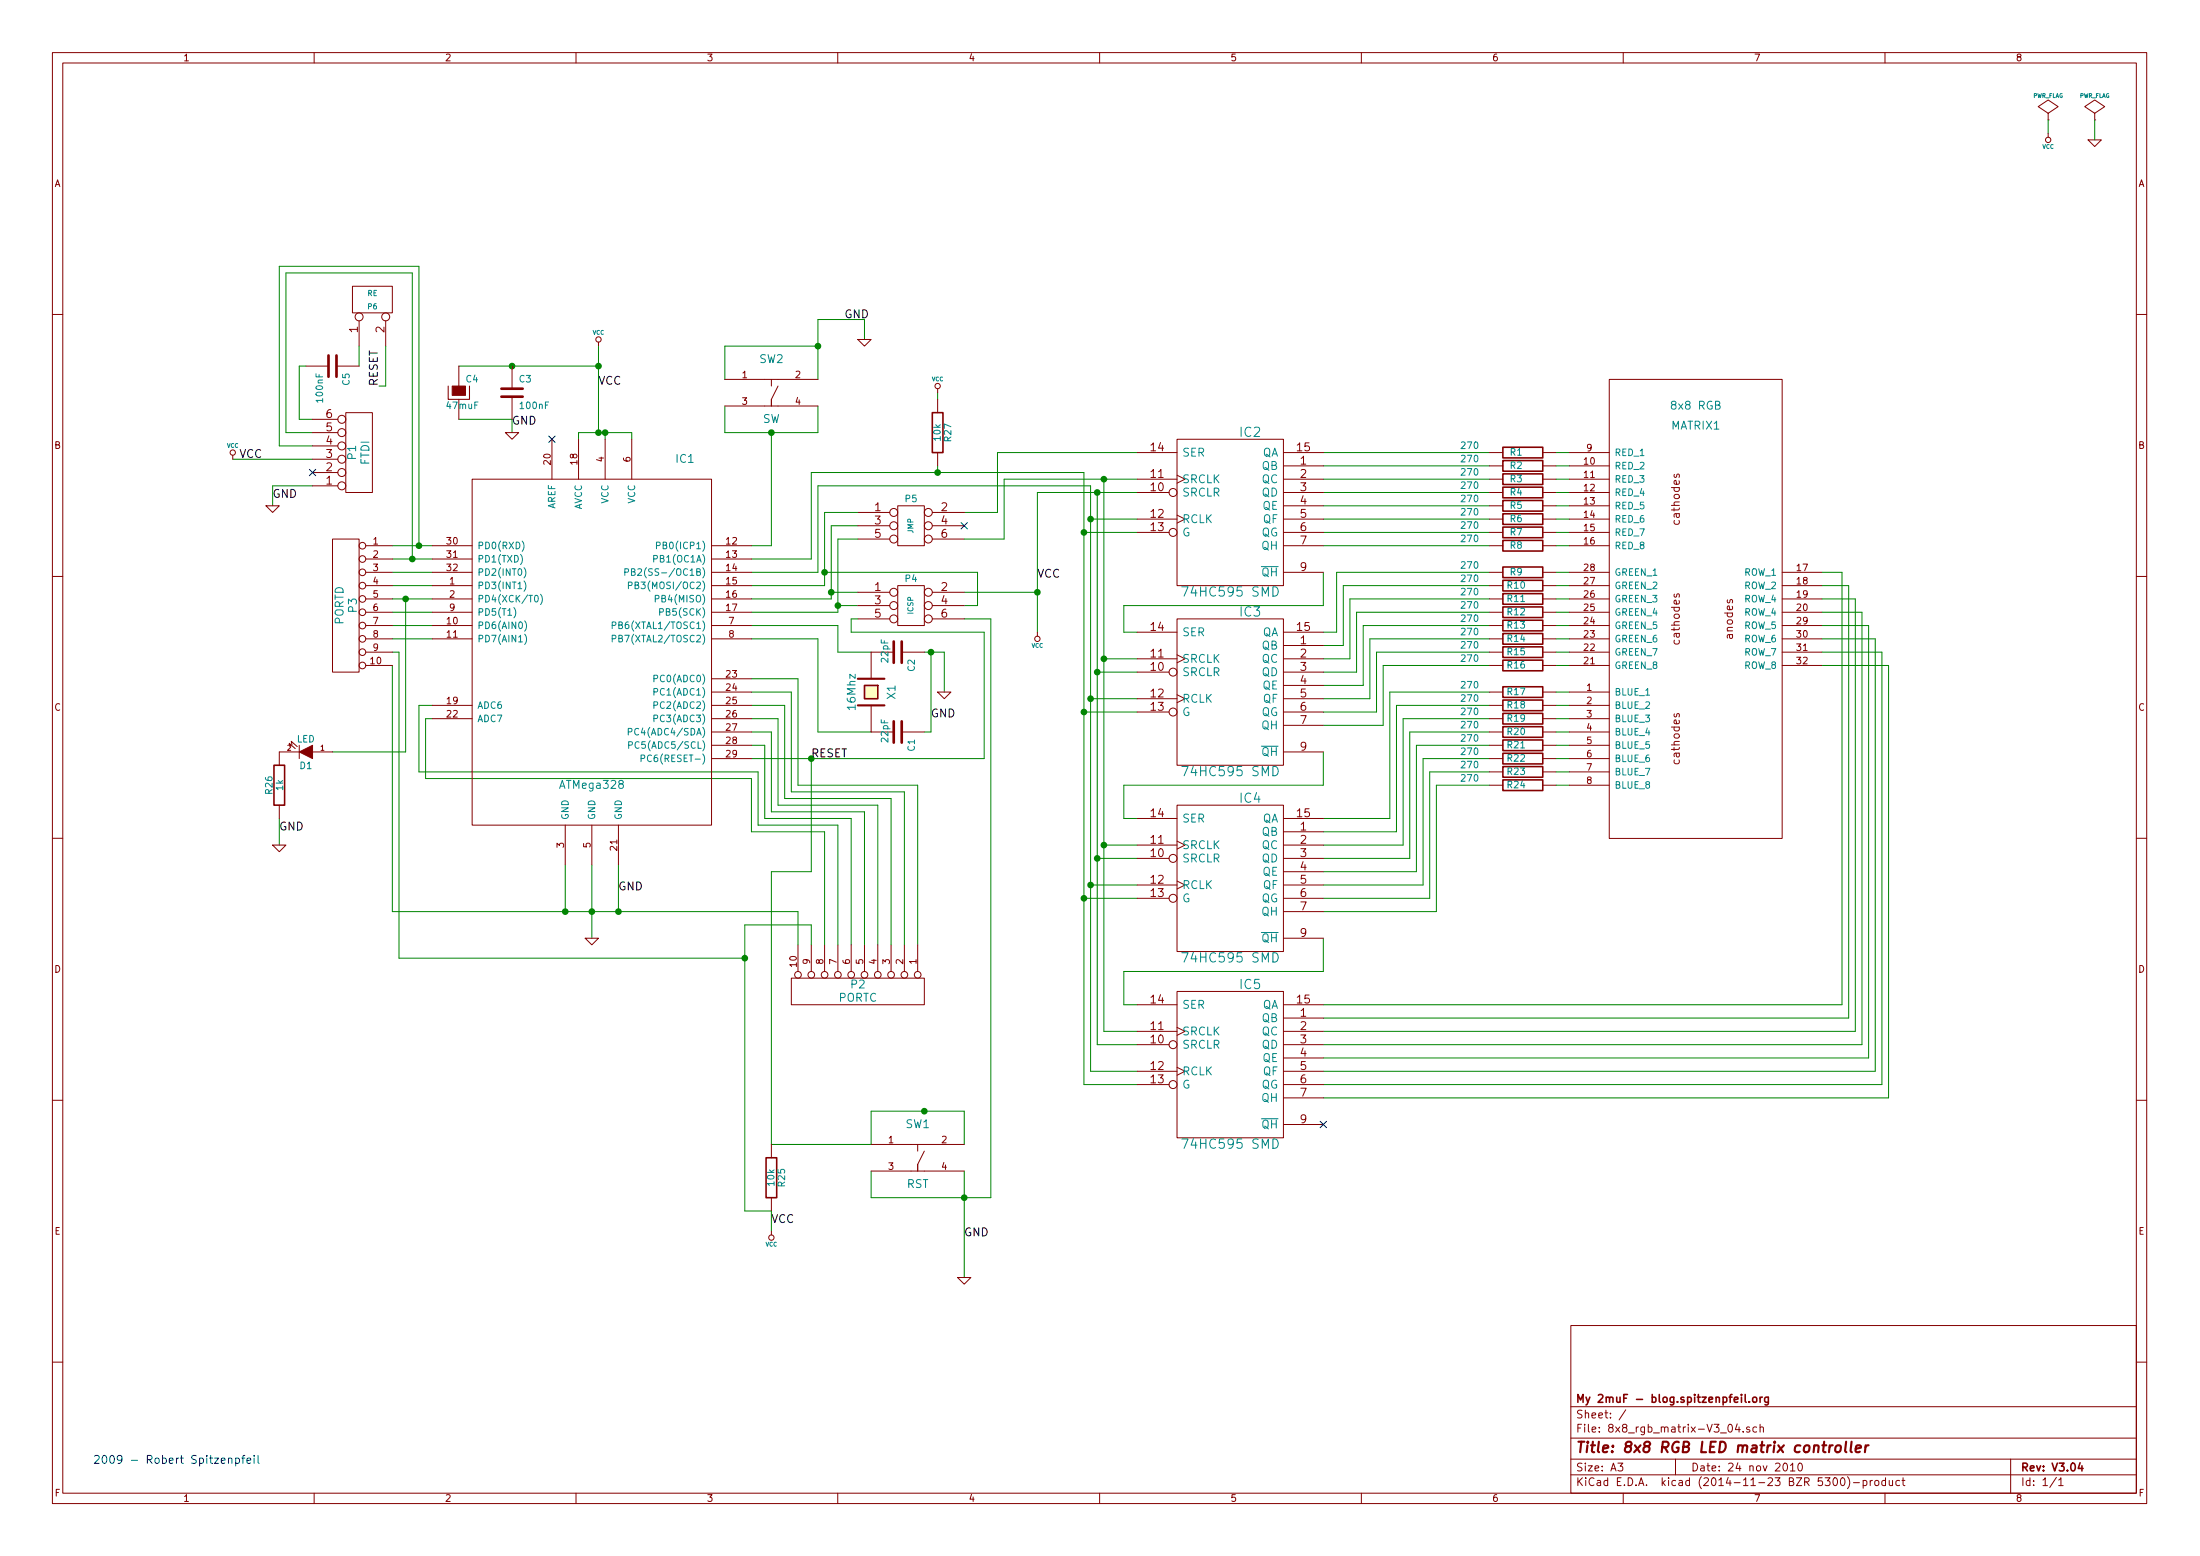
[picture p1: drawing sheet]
EESchema Schematic File Version 2
LIBS:my_parts
LIBS:atmega8_168_328_DIP
LIBS:atmega8_168_328_TQFP
LIBS:power
LIBS:ref-packages
LIBS:device
LIBS:conn
LIBS:linear
LIBS:regul
LIBS:74xx
LIBS:cmos4000
LIBS:adc-dac
LIBS:memory
LIBS:xilinx
LIBS:special
LIBS:microcontrollers
LIBS:dsp
LIBS:microchip
LIBS:analog_switches
LIBS:motorola
LIBS:texas
LIBS:intel
LIBS:audio
LIBS:interface
LIBS:digital-audio
LIBS:philips
LIBS:display
LIBS:cypress
LIBS:siliconi
LIBS:contrib
LIBS:valves
LIBS:8x8_rgb_matrix-V3_04-cache
EELAYER 25 0
EELAYER END
$Descr A3 16535 11693
encoding utf-8
Sheet 1 1
Title "8x8 RGB LED matrix controller"
Date "24 nov 2010"
Rev "V3.04"
Comp "My 2muF - blog.spitzenpfeil.org"
Comment1 ""
Comment2 ""
Comment3 ""
Comment4 ""
$EndDescr
Connection ~ 7050 3550
Wire Wire Line
	7050 3500 7050 3550
Wire Wire Line
	6250 4450 6450 4450
Wire Wire Line
	2100 2000 2100 3350
Wire Wire Line
	2100 2000 3150 2000
Wire Wire Line
	3150 2000 3150 4100
Wire Wire Line
	2900 2600 2900 2900
Wire Wire Line
	2900 2900 2850 2900
Wire Wire Line
	2700 2750 2700 2600
Wire Wire Line
	2350 3150 2250 3150
Wire Wire Line
	6550 5500 6150 5500
Wire Wire Line
	6150 5500 6150 4800
Wire Wire Line
	6150 4800 5650 4800
Wire Wire Line
	5650 5700 7400 5700
Wire Wire Line
	7400 5700 7400 4750
Wire Wire Line
	7400 4750 6400 4750
Wire Wire Line
	7100 5200 7100 4900
Wire Wire Line
	7100 4900 6950 4900
Connection ~ 5600 7200
Wire Wire Line
	5600 7200 3000 7200
Wire Wire Line
	3000 7200 3000 4900
Wire Wire Line
	3000 4900 2950 4900
Wire Wire Line
	6300 7100 6300 6200
Wire Wire Line
	6300 6200 5700 6200
Wire Wire Line
	5700 6200 5700 5800
Wire Wire Line
	5700 5800 3150 5800
Wire Wire Line
	6100 7100 6100 6950
Wire Wire Line
	6100 6950 5600 6950
Wire Wire Line
	5650 5600 5750 5600
Wire Wire Line
	5750 5600 5750 6150
Wire Wire Line
	5750 6150 6400 6150
Wire Wire Line
	6400 6150 6400 7100
Wire Wire Line
	6600 7100 6600 6050
Wire Wire Line
	6600 6050 5850 6050
Wire Wire Line
	5850 6050 5850 5400
Wire Wire Line
	5850 5400 5650 5400
Wire Wire Line
	6800 7100 6800 5950
Wire Wire Line
	6800 5950 5950 5950
Wire Wire Line
	5950 5950 5950 5200
Wire Wire Line
	5950 5200 5650 5200
Wire Wire Line
	6400 4750 6400 4650
Wire Wire Line
	4450 7050 4450 6500
Connection ~ 6150 2600
Wire Wire Line
	6150 2400 6500 2400
Wire Wire Line
	6150 2400 6150 2850
Wire Wire Line
	6150 3050 6150 3250
Wire Wire Line
	6150 3250 5450 3250
Wire Wire Line
	5450 3250 5450 3050
Wire Wire Line
	6500 2400 6500 2550
Wire Wire Line
	7250 4550 7350 4550
Wire Wire Line
	7350 4550 7350 4300
Connection ~ 6200 4300
Wire Wire Line
	7350 4300 6200 4300
Wire Wire Line
	8550 3400 7500 3400
Wire Wire Line
	7500 3400 7500 3850
Wire Wire Line
	7500 3850 7250 3850
Wire Wire Line
	8200 3900 8550 3900
Wire Wire Line
	6400 4650 6450 4650
Wire Wire Line
	5650 4500 6250 4500
Wire Wire Line
	7450 9000 6550 9000
Wire Wire Line
	7450 9000 7450 4650
Wire Wire Line
	7450 4650 7250 4650
Wire Wire Line
	3200 5400 3200 5850
Wire Wire Line
	6550 8600 5800 8600
Wire Wire Line
	3250 5300 3150 5300
Connection ~ 3050 4500
Wire Wire Line
	2500 5650 3050 5650
Wire Wire Line
	3050 5650 3050 4500
Wire Wire Line
	2950 4800 3250 4800
Wire Wire Line
	2950 4600 3250 4600
Wire Wire Line
	2950 4400 3250 4400
Connection ~ 3100 4200
Wire Wire Line
	2950 4200 3250 4200
Wire Wire Line
	6550 9000 6550 8800
Wire Wire Line
	2100 3350 2350 3350
Wire Wire Line
	2350 3650 2050 3650
Wire Wire Line
	2050 3650 2050 3800
Connection ~ 8150 4000
Wire Wire Line
	2100 6150 2100 6350
Wire Wire Line
	3450 3150 3850 3150
Wire Wire Line
	5800 9250 5800 9100
Wire Wire Line
	3850 3150 3850 3250
Wire Wire Line
	4650 6850 4650 6500
Connection ~ 4500 3250
Wire Wire Line
	4350 3250 4750 3250
Wire Wire Line
	4350 3250 4350 3300
Connection ~ 8300 3600
Wire Wire Line
	8550 6650 8200 6650
Connection ~ 8300 6350
Wire Wire Line
	8300 6350 8550 6350
Wire Wire Line
	8200 5250 8550 5250
Connection ~ 8300 4950
Wire Wire Line
	8550 4950 8300 4950
Wire Wire Line
	13700 5000 14200 5000
Wire Wire Line
	14200 5000 14200 8250
Wire Wire Line
	14200 8250 9950 8250
Wire Wire Line
	13700 4800 14100 4800
Wire Wire Line
	14100 4800 14100 8050
Wire Wire Line
	14100 8050 9950 8050
Wire Wire Line
	13700 4600 14000 4600
Wire Wire Line
	14000 4600 14000 7850
Wire Wire Line
	14000 7850 9950 7850
Wire Wire Line
	13700 4400 13900 4400
Wire Wire Line
	13900 4400 13900 7650
Wire Wire Line
	13900 7650 9950 7650
Wire Wire Line
	11200 4100 9950 4100
Wire Wire Line
	11200 3900 9950 3900
Wire Wire Line
	11200 3700 9950 3700
Wire Wire Line
	11200 3500 9950 3500
Wire Wire Line
	11200 4300 10050 4300
Wire Wire Line
	11200 4500 10150 4500
Wire Wire Line
	11200 4700 10250 4700
Wire Wire Line
	11200 4900 10350 4900
Wire Wire Line
	11200 5900 10800 5900
Wire Wire Line
	11200 5700 10700 5700
Wire Wire Line
	11200 5500 10600 5500
Wire Wire Line
	11200 5300 10500 5300
Wire Wire Line
	11800 5900 11700 5900
Wire Wire Line
	11800 5700 11700 5700
Wire Wire Line
	11800 5500 11700 5500
Wire Wire Line
	11800 5300 11700 5300
Wire Wire Line
	11700 5000 11800 5000
Wire Wire Line
	11700 4800 11800 4800
Wire Wire Line
	11800 4600 11700 4600
Wire Wire Line
	11800 4400 11700 4400
Wire Wire Line
	11800 4100 11700 4100
Wire Wire Line
	11800 3900 11700 3900
Wire Wire Line
	11800 3700 11700 3700
Wire Wire Line
	11800 3500 11700 3500
Connection ~ 8150 6750
Wire Wire Line
	8550 8150 8150 8150
Connection ~ 8200 6650
Wire Wire Line
	8250 3700 8250 7850
Wire Wire Line
	8250 7850 8550 7850
Wire Wire Line
	8550 7550 8450 7550
Wire Wire Line
	8450 7550 8450 7300
Wire Wire Line
	8450 7300 9950 7300
Wire Wire Line
	9950 7300 9950 7050
Wire Wire Line
	10750 6750 10750 5800
Wire Wire Line
	10750 6750 9950 6750
Wire Wire Line
	10650 6550 10650 5600
Wire Wire Line
	10650 6550 9950 6550
Wire Wire Line
	10550 6350 10550 5400
Wire Wire Line
	10550 6350 9950 6350
Wire Wire Line
	10450 6150 10450 5200
Wire Wire Line
	10450 6150 9950 6150
Wire Wire Line
	10400 5450 10400 5000
Wire Wire Line
	10400 5450 9950 5450
Wire Wire Line
	10350 4900 10350 5350
Wire Wire Line
	10350 5350 9950 5350
Wire Wire Line
	10250 4700 10250 5150
Wire Wire Line
	10250 5150 9950 5150
Wire Wire Line
	10150 4500 10150 4950
Wire Wire Line
	10150 4950 9950 4950
Wire Wire Line
	10050 4300 10050 4750
Wire Wire Line
	10050 4750 9950 4750
Wire Wire Line
	9950 4300 9950 4550
Wire Wire Line
	9950 4550 8450 4550
Wire Wire Line
	8450 4550 8450 4750
Wire Wire Line
	8450 4750 8550 4750
Wire Wire Line
	9950 4850 10100 4850
Wire Wire Line
	10100 4850 10100 4400
Wire Wire Line
	9950 5050 10200 5050
Wire Wire Line
	10200 5050 10200 4600
Wire Wire Line
	9950 5250 10300 5250
Wire Wire Line
	10300 5250 10300 4800
Wire Wire Line
	9950 5650 9950 5900
Wire Wire Line
	9950 5900 8450 5900
Wire Wire Line
	8450 5900 8450 6150
Wire Wire Line
	8450 6150 8550 6150
Wire Wire Line
	9950 6250 10500 6250
Wire Wire Line
	10500 6250 10500 5300
Wire Wire Line
	9950 6450 10600 6450
Wire Wire Line
	10600 6450 10600 5500
Wire Wire Line
	9950 6650 10700 6650
Wire Wire Line
	10700 6650 10700 5700
Wire Wire Line
	9950 6850 10800 6850
Wire Wire Line
	10800 6850 10800 5900
Wire Wire Line
	8300 3600 8300 7750
Wire Wire Line
	8300 7750 8550 7750
Wire Wire Line
	8550 8050 8200 8050
Connection ~ 8200 5250
Connection ~ 8150 5350
Wire Wire Line
	11700 3400 11800 3400
Wire Wire Line
	11700 3600 11800 3600
Wire Wire Line
	11700 3800 11800 3800
Wire Wire Line
	11700 4000 11800 4000
Wire Wire Line
	11700 4300 11800 4300
Wire Wire Line
	11700 4500 11800 4500
Wire Wire Line
	11700 4700 11800 4700
Wire Wire Line
	11800 4900 11700 4900
Wire Wire Line
	11700 5200 11800 5200
Wire Wire Line
	11700 5400 11800 5400
Wire Wire Line
	11700 5600 11800 5600
Wire Wire Line
	11700 5800 11800 5800
Wire Wire Line
	10450 5200 11200 5200
Wire Wire Line
	10550 5400 11200 5400
Wire Wire Line
	10650 5600 11200 5600
Wire Wire Line
	10750 5800 11200 5800
Wire Wire Line
	10400 5000 11200 5000
Wire Wire Line
	10300 4800 11200 4800
Wire Wire Line
	10200 4600 11200 4600
Wire Wire Line
	10100 4400 11200 4400
Wire Wire Line
	9950 3400 11200 3400
Wire Wire Line
	9950 3600 11200 3600
Wire Wire Line
	9950 3800 11200 3800
Wire Wire Line
	9950 4000 11200 4000
Wire Wire Line
	9950 7550 13850 7550
Wire Wire Line
	13850 7550 13850 4300
Wire Wire Line
	13850 4300 13700 4300
Wire Wire Line
	9950 7750 13950 7750
Wire Wire Line
	13950 7750 13950 4500
Wire Wire Line
	13950 4500 13700 4500
Wire Wire Line
	9950 7950 14050 7950
Wire Wire Line
	14050 7950 14050 4700
Wire Wire Line
	14050 4700 13700 4700
Wire Wire Line
	9950 8150 14150 8150
Wire Wire Line
	14150 8150 14150 4900
Wire Wire Line
	14150 4900 13700 4900
Wire Wire Line
	8250 5050 8550 5050
Connection ~ 8250 5050
Wire Wire Line
	8150 5350 8550 5350
Wire Wire Line
	8550 6450 8250 6450
Connection ~ 8250 6450
Wire Wire Line
	8550 6750 8150 6750
Wire Wire Line
	4500 3250 4500 2600
Wire Wire Line
	4750 3250 4750 3300
Wire Wire Line
	4250 6500 4250 6850
Connection ~ 4500 2750
Connection ~ 3850 2750
Wire Wire Line
	3450 2750 4500 2750
Connection ~ 8200 3900
Wire Wire Line
	8550 3700 7800 3700
Wire Wire Line
	7800 3700 7800 4750
Connection ~ 8250 3700
Wire Wire Line
	2350 3450 1750 3450
Wire Wire Line
	2350 3250 2150 3250
Wire Wire Line
	6550 8600 6550 8350
Wire Wire Line
	6550 8350 7250 8350
Wire Wire Line
	7250 8350 7250 8600
Wire Wire Line
	7250 8800 7250 9600
Connection ~ 7250 9000
Wire Wire Line
	4550 3300 4550 3250
Connection ~ 4550 3250
Wire Wire Line
	2950 4100 3250 4100
Connection ~ 3150 4100
Wire Wire Line
	2950 4300 3250 4300
Wire Wire Line
	2950 4500 3250 4500
Wire Wire Line
	2950 4700 3250 4700
Wire Wire Line
	3200 5400 3250 5400
Wire Wire Line
	3150 5300 3150 5800
Wire Wire Line
	7250 4450 7800 4450
Connection ~ 7800 4450
Connection ~ 6950 8350
Wire Wire Line
	5650 4400 6200 4400
Wire Wire Line
	6200 4400 6200 3850
Wire Wire Line
	6200 3850 6450 3850
Wire Wire Line
	5650 4600 6300 4600
Wire Wire Line
	6300 4600 6300 4050
Wire Wire Line
	6300 4050 6450 4050
Wire Wire Line
	5650 4300 6150 4300
Wire Wire Line
	6150 4300 6150 3650
Wire Wire Line
	6150 3650 8200 3650
Wire Wire Line
	8200 3650 8200 8050
Wire Wire Line
	8150 4000 8550 4000
Wire Wire Line
	7250 4050 7550 4050
Wire Wire Line
	7550 4050 7550 3600
Wire Wire Line
	7550 3600 8550 3600
Wire Wire Line
	8150 3550 6100 3550
Wire Wire Line
	8150 8150 8150 3550
Wire Wire Line
	6450 4550 6300 4550
Connection ~ 6300 4550
Wire Wire Line
	5650 4200 6100 4200
Wire Wire Line
	6100 4200 6100 3550
Wire Wire Line
	5450 2850 5450 2600
Wire Wire Line
	5450 2600 6150 2600
Wire Wire Line
	5800 3250 5800 4100
Wire Wire Line
	5800 4100 5650 4100
Connection ~ 5800 3250
Wire Wire Line
	2950 5000 2950 6850
Connection ~ 4450 6850
Connection ~ 4250 6850
Wire Wire Line
	5800 9100 5600 9100
Wire Wire Line
	5650 5100 6000 5100
Wire Wire Line
	6000 5100 6000 5900
Wire Wire Line
	6000 5900 6900 5900
Wire Wire Line
	6900 5900 6900 7100
Wire Wire Line
	6700 7100 6700 6000
Wire Wire Line
	6700 6000 5900 6000
Wire Wire Line
	5900 6000 5900 5300
Wire Wire Line
	5900 5300 5650 5300
Wire Wire Line
	5650 5500 5800 5500
Wire Wire Line
	5800 5500 5800 6100
Wire Wire Line
	5800 6100 6500 6100
Wire Wire Line
	6500 6100 6500 7100
Wire Wire Line
	2950 6850 6000 6850
Wire Wire Line
	6000 6850 6000 7100
Connection ~ 4650 6850
Wire Wire Line
	5600 9100 5600 6950
Wire Wire Line
	3200 5850 5650 5850
Wire Wire Line
	5650 5850 5650 6250
Wire Wire Line
	5650 6250 6200 6250
Wire Wire Line
	6200 6250 6200 7100
Wire Wire Line
	7000 4900 7000 5500
Wire Wire Line
	7000 5500 6950 5500
Connection ~ 7000 4900
Wire Wire Line
	6550 4900 6300 4900
Wire Wire Line
	6300 4900 6300 4700
Wire Wire Line
	6300 4700 5650 4700
Wire Wire Line
	6100 5700 6100 6550
Connection ~ 6100 5700
Wire Wire Line
	6100 6550 5800 6550
Wire Wire Line
	5800 6550 5800 8600
Wire Wire Line
	2250 3150 2250 2750
Wire Wire Line
	2250 2750 2300 2750
Wire Wire Line
	2150 3250 2150 2050
Wire Wire Line
	2150 2050 3100 2050
Wire Wire Line
	3100 2050 3100 4200
Wire Wire Line
	6250 4500 6250 3950
Wire Wire Line
	6250 3950 6450 3950
Connection ~ 6250 4450
Wire Wire Line
	7050 3000 7050 2950
$Comp
L VCC #PWR01
U 1 1
P 7050 2950
F 0 "#PWR01" H 7050 3050 30  0001 C CNN
F 1 "VCC" H 7050 3050 30  0000 C CNN
F 2 "" H 7050 2950 60  0001 C CNN
F 3 "" H 7050 2950 60  0001 C CNN
	1    7050 2950
	1    0    0    -1  
$EndComp
$Comp
L R R27
U 1 1
P 7050 3250
F 0 "R27" V 7130 3250 50  0000 C CNN
F 1 "10k" V 7050 3250 50  0000 C CNN
F 2 "" H 7050 3250 60  0001 C CNN
F 3 "" H 7050 3250 60  0001 C CNN
	1    7050 3250
	1    0    0    -1  
$EndComp
$Comp
L CONN_2 P6
U 1 1
P 2800 2250
F 0 "P6" V 2750 2250 40  0000 C CNN
F 1 "RE" V 2850 2250 40  0000 C CNN
F 2 "" H 2800 2250 60  0001 C CNN
F 3 "" H 2800 2250 60  0001 C CNN
	1    2800 2250
	0    -1   -1   0   
$EndComp
$Comp
L C C5
U 1 1
P 2500 2750
F 0 "C5" H 2550 2850 50  0000 L CNN
F 1 "100nF" H 2550 2650 50  0000 L CNN
F 2 "" H 2500 2750 60  0001 C CNN
F 3 "" H 2500 2750 60  0001 C CNN
	1    2500 2750
	0    1    1    0   
$EndComp
Text Label 2850 2900 1    60   ~ 0
RESET
Text Label 6100 5700 0    60   ~ 0
RESET
Text Label 7000 5400 0    60   ~ 0
GND
$Comp
L GND #PWR02
U 1 1
P 7100 5200
F 0 "#PWR02" H 7100 5200 30  0001 C CNN
F 1 "GND" H 7100 5130 30  0001 C CNN
F 2 "" H 7100 5200 60  0001 C CNN
F 3 "" H 7100 5200 60  0001 C CNN
	1    7100 5200
	1    0    0    -1  
$EndComp
$Comp
L C C1
U 1 1
P 6750 5500
F 0 "C1" H 6800 5600 50  0000 L CNN
F 1 "22pF" H 6650 5400 50  0000 L CNN
F 2 "" H 6750 5500 60  0001 C CNN
F 3 "" H 6750 5500 60  0001 C CNN
	1    6750 5500
	0    1    1    0   
$EndComp
$Comp
L C C2
U 1 1
P 6750 4900
F 0 "C2" H 6800 5000 50  0000 L CNN
F 1 "22pF" H 6650 4800 50  0000 L CNN
F 2 "" H 6750 4900 60  0001 C CNN
F 3 "" H 6750 4900 60  0001 C CNN
	1    6750 4900
	0    1    1    0   
$EndComp
$Comp
L CRYSTAL X1
U 1 1
P 6550 5200
F 0 "X1" H 6550 5350 60  0000 C CNN
F 1 "16Mhz" H 6550 5050 60  0000 C CNN
F 2 "" H 6550 5200 60  0001 C CNN
F 3 "" H 6550 5200 60  0001 C CNN
	1    6550 5200
	0    1    1    0   
$EndComp
$Comp
L ATMEGA8_168_328_TQFP IC1
U 1 1
P 4450 4850
F 0 "IC1" H 5150 6250 60  0000 C CNN
F 1 "ATMega328" H 4450 3800 60  0000 C CNN
F 2 "" H 4450 4850 60  0001 C CNN
F 3 "" H 4450 4850 60  0001 C CNN
	1    4450 4850
	1    0    0    -1  
$EndComp
$Comp
L CONN_10 P2
U 1 1
P 6450 7450
F 0 "P2" V 6400 7450 60  0000 C CNN
F 1 "PORTC" V 6500 7450 60  0000 C CNN
F 2 "" H 6450 7450 60  0001 C CNN
F 3 "" H 6450 7450 60  0001 C CNN
	1    6450 7450
	0    1    1    0   
$EndComp
$Comp
L CONN_10 P3
U 1 1
P 2600 4550
F 0 "P3" V 2550 4550 60  0000 C CNN
F 1 "PORTD" V 2650 4550 60  0000 C CNN
F 2 "" H 2600 4550 60  0001 C CNN
F 3 "" H 2600 4550 60  0001 C CNN
	1    2600 4550
	-1   0    0    -1  
$EndComp
Text Label 6350 2400 0    60   ~ 0
GND
$Comp
L GND #PWR03
U 1 1
P 6500 2550
F 0 "#PWR03" H 6500 2550 30  0001 C CNN
F 1 "GND" H 6500 2480 30  0001 C CNN
F 2 "" H 6500 2550 60  0001 C CNN
F 3 "" H 6500 2550 60  0001 C CNN
	1    6500 2550
	1    0    0    -1  
$EndComp
$Comp
L LPH_SW SW2
U 1 1
P 5800 2950
F 0 "SW2" H 5800 3200 60  0000 C CNN
F 1 "SW" H 5800 2750 60  0000 C CNN
F 2 "" H 5800 2950 60  0001 C CNN
F 3 "" H 5800 2950 60  0001 C CNN
	1    5800 2950
	1    0    0    -1  
$EndComp
$Comp
L CONN_3X2 P5
U 1 1
P 6850 4000
F 0 "P5" H 6850 4250 50  0000 C CNN
F 1 "JMP" V 6850 4050 40  0000 C CNN
F 2 "" H 6850 4000 60  0001 C CNN
F 3 "" H 6850 4000 60  0001 C CNN
	1    6850 4000
	1    0    0    -1  
$EndComp
$Comp
L CONN_3X2 P4
U 1 1
P 6850 4600
F 0 "P4" H 6850 4850 50  0000 C CNN
F 1 "ICSP" V 6850 4650 40  0000 C CNN
F 2 "" H 6850 4600 60  0001 C CNN
F 3 "" H 6850 4600 60  0001 C CNN
	1    6850 4600
	1    0    0    -1  
$EndComp
$Comp
L LEDSEE_8X8_RGB MATRIX1
U 1 1
P 12750 3200
F 0 "MATRIX1" H 12750 3200 60  0000 C CNN
F 1 "8x8 RGB" H 12750 3350 60  0000 C CNN
F 2 "" H 12750 3200 60  0001 C CNN
F 3 "" H 12750 3200 60  0001 C CNN
	1    12750 3200
	1    0    0    -1  
$EndComp
Text Label 7250 9300 0    60   ~ 0
GND
$Comp
L LPH_SW SW1
U 1 1
P 6900 8700
F 0 "SW1" H 6900 8950 60  0000 C CNN
F 1 "RST" H 6900 8500 60  0000 C CNN
F 2 "" H 6900 8700 60  0001 C CNN
F 3 "" H 6900 8700 60  0001 C CNN
	1    6900 8700
	1    0    0    -1  
$EndComp
Text Notes 700  11000 0    60   ~ 0
2009 - Robert Spitzenpfeil
$Comp
L CAPAPOL C4
U 1 1
P 3450 2950
F 0 "C4" H 3500 3050 50  0000 L CNN
F 1 "47muF" H 3350 2850 50  0000 L CNN
F 2 "" H 3450 2950 60  0001 C CNN
F 3 "" H 3450 2950 60  0001 C CNN
	1    3450 2950
	1    0    0    -1  
$EndComp
Text Label 1800 3450 0    60   ~ 0
VCC
Text Label 2050 3750 0    60   ~ 0
GND
$Comp
L GND #PWR04
U 1 1
P 2050 3800
F 0 "#PWR04" H 2050 3800 30  0001 C CNN
F 1 "GND" H 2050 3730 30  0001 C CNN
F 2 "" H 2050 3800 60  0001 C CNN
F 3 "" H 2050 3800 60  0001 C CNN
	1    2050 3800
	1    0    0    -1  
$EndComp
$Comp
L VCC #PWR05
U 1 1
P 1750 3450
F 0 "#PWR05" H 1750 3550 30  0001 C CNN
F 1 "VCC" H 1750 3550 30  0000 C CNN
F 2 "" H 1750 3450 60  0001 C CNN
F 3 "" H 1750 3450 60  0001 C CNN
	1    1750 3450
	1    0    0    -1  
$EndComp
$Comp
L VCC #PWR06
U 1 1
P 7800 4750
F 0 "#PWR06" H 7800 4850 30  0001 C CNN
F 1 "VCC" H 7800 4850 30  0000 C CNN
F 2 "" H 7800 4750 60  0001 C CNN
F 3 "" H 7800 4750 60  0001 C CNN
	1    7800 4750
	-1   0    0    1   
$EndComp
Text Label 7800 4350 0    60   ~ 0
VCC
Text Label 2100 6250 0    60   ~ 0
GND
$Comp
L GND #PWR07
U 1 1
P 2100 6350
F 0 "#PWR07" H 2100 6350 30  0001 C CNN
F 1 "GND" H 2100 6280 30  0001 C CNN
F 2 "" H 2100 6350 60  0001 C CNN
F 3 "" H 2100 6350 60  0001 C CNN
	1    2100 6350
	1    0    0    -1  
$EndComp
$Comp
L R R26
U 1 1
P 2100 5900
F 0 "R26" V 2180 5900 50  0000 C CNN
F 1 "1k" V 2100 5900 50  0000 C CNN
F 2 "" H 2100 5900 60  0001 C CNN
F 3 "" H 2100 5900 60  0001 C CNN
	1    2100 5900
	-1   0    0    1   
$EndComp
$Comp
L LED D1
U 1 1
P 2300 5650
F 0 "D1" H 2300 5750 50  0000 C CNN
F 1 "LED" H 2300 5550 50  0000 C CNN
F 2 "" H 2300 5650 60  0001 C CNN
F 3 "" H 2300 5650 60  0001 C CNN
	1    2300 5650
	-1   0    0    1   
$EndComp
$Comp
L GND #PWR08
U 1 1
P 7250 9600
F 0 "#PWR08" H 7250 9600 30  0001 C CNN
F 1 "GND" H 7250 9530 30  0001 C CNN
F 2 "" H 7250 9600 60  0001 C CNN
F 3 "" H 7250 9600 60  0001 C CNN
	1    7250 9600
	1    0    0    -1  
$EndComp
Text Label 5800 9200 0    60   ~ 0
VCC
$Comp
L VCC #PWR09
U 1 1
P 5800 9250
F 0 "#PWR09" H 5800 9350 30  0001 C CNN
F 1 "VCC" H 5800 9350 30  0000 C CNN
F 2 "" H 5800 9250 60  0001 C CNN
F 3 "" H 5800 9250 60  0001 C CNN
	1    5800 9250
	-1   0    0    1   
$EndComp
$Comp
L R R25
U 1 1
P 5800 8850
F 0 "R25" V 5880 8850 50  0000 C CNN
F 1 "10k" V 5800 8850 50  0000 C CNN
F 2 "" H 5800 8850 60  0001 C CNN
F 3 "" H 5800 8850 60  0001 C CNN
	1    5800 8850
	1    0    0    -1  
$EndComp
Text Label 3850 3200 0    60   ~ 0
GND
$Comp
L GND #PWR010
U 1 1
P 3850 3250
F 0 "#PWR010" H 3850 3250 30  0001 C CNN
F 1 "GND" H 3850 3180 30  0001 C CNN
F 2 "" H 3850 3250 60  0001 C CNN
F 3 "" H 3850 3250 60  0001 C CNN
	1    3850 3250
	1    0    0    -1  
$EndComp
$Comp
L C C3
U 1 1
P 3850 2950
F 0 "C3" H 3900 3050 50  0000 L CNN
F 1 "100nF" H 3900 2850 50  0000 L CNN
F 2 "" H 3850 2950 60  0001 C CNN
F 3 "" H 3850 2950 60  0001 C CNN
	1    3850 2950
	1    0    0    -1  
$EndComp
Text Label 4650 6700 0    60   ~ 0
GND
Text Label 4500 2900 0    60   ~ 0
VCC
$Comp
L CONN_6 P1
U 1 1
P 2700 3400
F 0 "P1" V 2650 3400 60  0000 C CNN
F 1 "FTDI" V 2750 3400 60  0000 C CNN
F 2 "" H 2700 3400 60  0001 C CNN
F 3 "" H 2700 3400 60  0001 C CNN
	1    2700 3400
	1    0    0    1   
$EndComp
$Comp
L GND #PWR011
U 1 1
P 4450 7050
F 0 "#PWR011" H 4450 7050 30  0001 C CNN
F 1 "GND" H 4450 6980 30  0001 C CNN
F 2 "" H 4450 7050 60  0001 C CNN
F 3 "" H 4450 7050 60  0001 C CNN
	1    4450 7050
	1    0    0    -1  
$EndComp
$Comp
L VCC #PWR012
U 1 1
P 4500 2600
F 0 "#PWR012" H 4500 2700 30  0001 C CNN
F 1 "VCC" H 4500 2700 30  0000 C CNN
F 2 "" H 4500 2600 60  0001 C CNN
F 3 "" H 4500 2600 60  0001 C CNN
	1    4500 2600
	1    0    0    -1  
$EndComp
$Comp
L R R24
U 1 1
P 11450 5900
F 0 "R24" V 11450 5850 50  0000 C CNN
F 1 "270" V 11400 5500 50  0000 C CNN
F 2 "" H 11450 5900 60  0001 C CNN
F 3 "" H 11450 5900 60  0001 C CNN
	1    11450 5900
	0    1    1    0   
$EndComp
$Comp
L R R23
U 1 1
P 11450 5800
F 0 "R23" V 11450 5750 50  0000 C CNN
F 1 "270" V 11400 5400 50  0000 C CNN
F 2 "" H 11450 5800 60  0001 C CNN
F 3 "" H 11450 5800 60  0001 C CNN
	1    11450 5800
	0    1    1    0   
$EndComp
$Comp
L R R22
U 1 1
P 11450 5700
F 0 "R22" V 11450 5650 50  0000 C CNN
F 1 "270" V 11400 5300 50  0000 C CNN
F 2 "" H 11450 5700 60  0001 C CNN
F 3 "" H 11450 5700 60  0001 C CNN
	1    11450 5700
	0    1    1    0   
$EndComp
$Comp
L R R21
U 1 1
P 11450 5600
F 0 "R21" V 11450 5550 50  0000 C CNN
F 1 "270" V 11400 5200 50  0000 C CNN
F 2 "" H 11450 5600 60  0001 C CNN
F 3 "" H 11450 5600 60  0001 C CNN
	1    11450 5600
	0    1    1    0   
$EndComp
$Comp
L R R20
U 1 1
P 11450 5500
F 0 "R20" V 11450 5450 50  0000 C CNN
F 1 "270" V 11400 5100 50  0000 C CNN
F 2 "" H 11450 5500 60  0001 C CNN
F 3 "" H 11450 5500 60  0001 C CNN
	1    11450 5500
	0    1    1    0   
$EndComp
$Comp
L R R19
U 1 1
P 11450 5400
F 0 "R19" V 11450 5350 50  0000 C CNN
F 1 "270" V 11400 5000 50  0000 C CNN
F 2 "" H 11450 5400 60  0001 C CNN
F 3 "" H 11450 5400 60  0001 C CNN
	1    11450 5400
	0    1    1    0   
$EndComp
$Comp
L R R18
U 1 1
P 11450 5300
F 0 "R18" V 11450 5250 50  0000 C CNN
F 1 "270" V 11400 4900 50  0000 C CNN
F 2 "" H 11450 5300 60  0001 C CNN
F 3 "" H 11450 5300 60  0001 C CNN
	1    11450 5300
	0    1    1    0   
$EndComp
$Comp
L R R17
U 1 1
P 11450 5200
F 0 "R17" V 11450 5150 50  0000 C CNN
F 1 "270" V 11400 4800 50  0000 C CNN
F 2 "" H 11450 5200 60  0001 C CNN
F 3 "" H 11450 5200 60  0001 C CNN
	1    11450 5200
	0    1    1    0   
$EndComp
$Comp
L R R16
U 1 1
P 11450 5000
F 0 "R16" V 11450 4950 50  0000 C CNN
F 1 "270" V 11400 4600 50  0000 C CNN
F 2 "" H 11450 5000 60  0001 C CNN
F 3 "" H 11450 5000 60  0001 C CNN
	1    11450 5000
	0    1    1    0   
$EndComp
$Comp
L R R15
U 1 1
P 11450 4900
F 0 "R15" V 11450 4850 50  0000 C CNN
F 1 "270" V 11400 4500 50  0000 C CNN
F 2 "" H 11450 4900 60  0001 C CNN
F 3 "" H 11450 4900 60  0001 C CNN
	1    11450 4900
	0    1    1    0   
$EndComp
$Comp
L R R14
U 1 1
P 11450 4800
F 0 "R14" V 11450 4750 50  0000 C CNN
F 1 "270" V 11400 4400 50  0000 C CNN
F 2 "" H 11450 4800 60  0001 C CNN
F 3 "" H 11450 4800 60  0001 C CNN
	1    11450 4800
	0    1    1    0   
$EndComp
$Comp
L R R13
U 1 1
P 11450 4700
F 0 "R13" V 11450 4650 50  0000 C CNN
F 1 "270" V 11400 4300 50  0000 C CNN
F 2 "" H 11450 4700 60  0001 C CNN
F 3 "" H 11450 4700 60  0001 C CNN
	1    11450 4700
	0    1    1    0   
$EndComp
$Comp
L R R12
U 1 1
P 11450 4600
F 0 "R12" V 11450 4550 50  0000 C CNN
F 1 "270" V 11400 4200 50  0000 C CNN
F 2 "" H 11450 4600 60  0001 C CNN
F 3 "" H 11450 4600 60  0001 C CNN
	1    11450 4600
	0    1    1    0   
$EndComp
$Comp
L R R11
U 1 1
P 11450 4500
F 0 "R11" V 11450 4450 50  0000 C CNN
F 1 "270" V 11400 4100 50  0000 C CNN
F 2 "" H 11450 4500 60  0001 C CNN
F 3 "" H 11450 4500 60  0001 C CNN
	1    11450 4500
	0    1    1    0   
$EndComp
$Comp
L R R10
U 1 1
P 11450 4400
F 0 "R10" V 11450 4350 50  0000 C CNN
F 1 "270" V 11400 4000 50  0000 C CNN
F 2 "" H 11450 4400 60  0001 C CNN
F 3 "" H 11450 4400 60  0001 C CNN
	1    11450 4400
	0    1    1    0   
$EndComp
$Comp
L R R9
U 1 1
P 11450 4300
F 0 "R9" V 11450 4250 50  0000 C CNN
F 1 "270" V 11400 3900 50  0000 C CNN
F 2 "" H 11450 4300 60  0001 C CNN
F 3 "" H 11450 4300 60  0001 C CNN
	1    11450 4300
	0    1    1    0   
$EndComp
$Comp
L R R8
U 1 1
P 11450 4100
F 0 "R8" V 11450 4050 50  0000 C CNN
F 1 "270" V 11400 3700 50  0000 C CNN
F 2 "" H 11450 4100 60  0001 C CNN
F 3 "" H 11450 4100 60  0001 C CNN
	1    11450 4100
	0    1    1    0   
$EndComp
$Comp
L R R7
U 1 1
P 11450 4000
F 0 "R7" V 11450 3950 50  0000 C CNN
F 1 "270" V 11400 3600 50  0000 C CNN
F 2 "" H 11450 4000 60  0001 C CNN
F 3 "" H 11450 4000 60  0001 C CNN
	1    11450 4000
	0    1    1    0   
$EndComp
$Comp
L R R6
U 1 1
P 11450 3900
F 0 "R6" V 11450 3850 50  0000 C CNN
F 1 "270" V 11400 3500 50  0000 C CNN
F 2 "" H 11450 3900 60  0001 C CNN
F 3 "" H 11450 3900 60  0001 C CNN
	1    11450 3900
	0    1    1    0   
$EndComp
$Comp
L R R5
U 1 1
P 11450 3800
F 0 "R5" V 11450 3750 50  0000 C CNN
F 1 "270" V 11400 3400 50  0000 C CNN
F 2 "" H 11450 3800 60  0001 C CNN
F 3 "" H 11450 3800 60  0001 C CNN
	1    11450 3800
	0    1    1    0   
$EndComp
$Comp
L R R4
U 1 1
P 11450 3700
F 0 "R4" V 11450 3650 50  0000 C CNN
F 1 "270" V 11400 3300 50  0000 C CNN
F 2 "" H 11450 3700 60  0001 C CNN
F 3 "" H 11450 3700 60  0001 C CNN
	1    11450 3700
	0    1    1    0   
$EndComp
$Comp
L R R3
U 1 1
P 11450 3600
F 0 "R3" V 11450 3550 50  0000 C CNN
F 1 "270" V 11400 3200 50  0000 C CNN
F 2 "" H 11450 3600 60  0001 C CNN
F 3 "" H 11450 3600 60  0001 C CNN
	1    11450 3600
	0    1    1    0   
$EndComp
$Comp
L R R2
U 1 1
P 11450 3500
F 0 "R2" V 11450 3450 50  0000 C CNN
F 1 "270" V 11400 3100 50  0000 C CNN
F 2 "" H 11450 3500 60  0001 C CNN
F 3 "" H 11450 3500 60  0001 C CNN
	1    11450 3500
	0    1    1    0   
$EndComp
$Comp
L R R1
U 1 1
P 11450 3400
F 0 "R1" V 11450 3350 50  0000 C CNN
F 1 "270" V 11400 3000 50  0000 C CNN
F 2 "" H 11450 3400 60  0001 C CNN
F 3 "" H 11450 3400 60  0001 C CNN
	1    11450 3400
	0    1    1    0   
$EndComp
$Comp
L 74HC595 IC5
U 1 1
P 9250 8000
F 0 "IC5" H 9400 8600 70  0000 C CNN
F 1 "74HC595 SMD" H 9250 7400 70  0000 C CNN
F 2 "" H 9250 8000 60  0001 C CNN
F 3 "" H 9250 8000 60  0001 C CNN
	1    9250 8000
	1    0    0    -1  
$EndComp
$Comp
L 74HC595 IC4
U 1 1
P 9250 6600
F 0 "IC4" H 9400 7200 70  0000 C CNN
F 1 "74HC595 SMD" H 9250 6000 70  0000 C CNN
F 2 "" H 9250 6600 60  0001 C CNN
F 3 "" H 9250 6600 60  0001 C CNN
	1    9250 6600
	1    0    0    -1  
$EndComp
$Comp
L 74HC595 IC3
U 1 1
P 9250 5200
F 0 "IC3" H 9400 5800 70  0000 C CNN
F 1 "74HC595 SMD" H 9250 4600 70  0000 C CNN
F 2 "" H 9250 5200 60  0001 C CNN
F 3 "" H 9250 5200 60  0001 C CNN
	1    9250 5200
	1    0    0    -1  
$EndComp
$Comp
L 74HC595 IC2
U 1 1
P 9250 3850
F 0 "IC2" H 9400 4450 70  0000 C CNN
F 1 "74HC595 SMD" H 9250 3250 70  0000 C CNN
F 2 "" H 9250 3850 60  0001 C CNN
F 3 "" H 9250 3850 60  0001 C CNN
	1    9250 3850
	1    0    0    -1  
$EndComp
NoConn ~ 4150 3300
NoConn ~ 2350 3550
NoConn ~ 7250 3950
NoConn ~ 9950 8450
$Comp
L PWR_FLAG #FLG013
U 1 1
P 15400 900
F 0 "#FLG013" H 15400 995 30  0001 C CNN
F 1 "PWR_FLAG" H 15400 1080 30  0000 C CNN
F 2 "" H 15400 900 60  0000 C CNN
F 3 "" H 15400 900 60  0000 C CNN
	1    15400 900 
	1    0    0    -1  
$EndComp
$Comp
L VCC #PWR014
U 1 1
P 15400 1000
F 0 "#PWR014" H 15400 1100 30  0001 C CNN
F 1 "VCC" H 15400 1100 30  0000 C CNN
F 2 "" H 15400 1000 60  0000 C CNN
F 3 "" H 15400 1000 60  0000 C CNN
	1    15400 1000
	-1   0    0    1   
$EndComp
Wire Wire Line
	15400 900  15400 1000
$Comp
L GND #PWR015
U 1 1
P 15750 1050
F 0 "#PWR015" H 15750 1050 30  0001 C CNN
F 1 "GND" H 15750 980 30  0001 C CNN
F 2 "" H 15750 1050 60  0000 C CNN
F 3 "" H 15750 1050 60  0000 C CNN
	1    15750 1050
	1    0    0    -1  
$EndComp
$Comp
L PWR_FLAG #FLG016
U 1 1
P 15750 900
F 0 "#FLG016" H 15750 995 30  0001 C CNN
F 1 "PWR_FLAG" H 15750 1080 30  0000 C CNN
F 2 "" H 15750 900 60  0000 C CNN
F 3 "" H 15750 900 60  0000 C CNN
	1    15750 900 
	1    0    0    -1  
$EndComp
Wire Wire Line
	15750 900  15750 1050
$EndSCHEMATC
